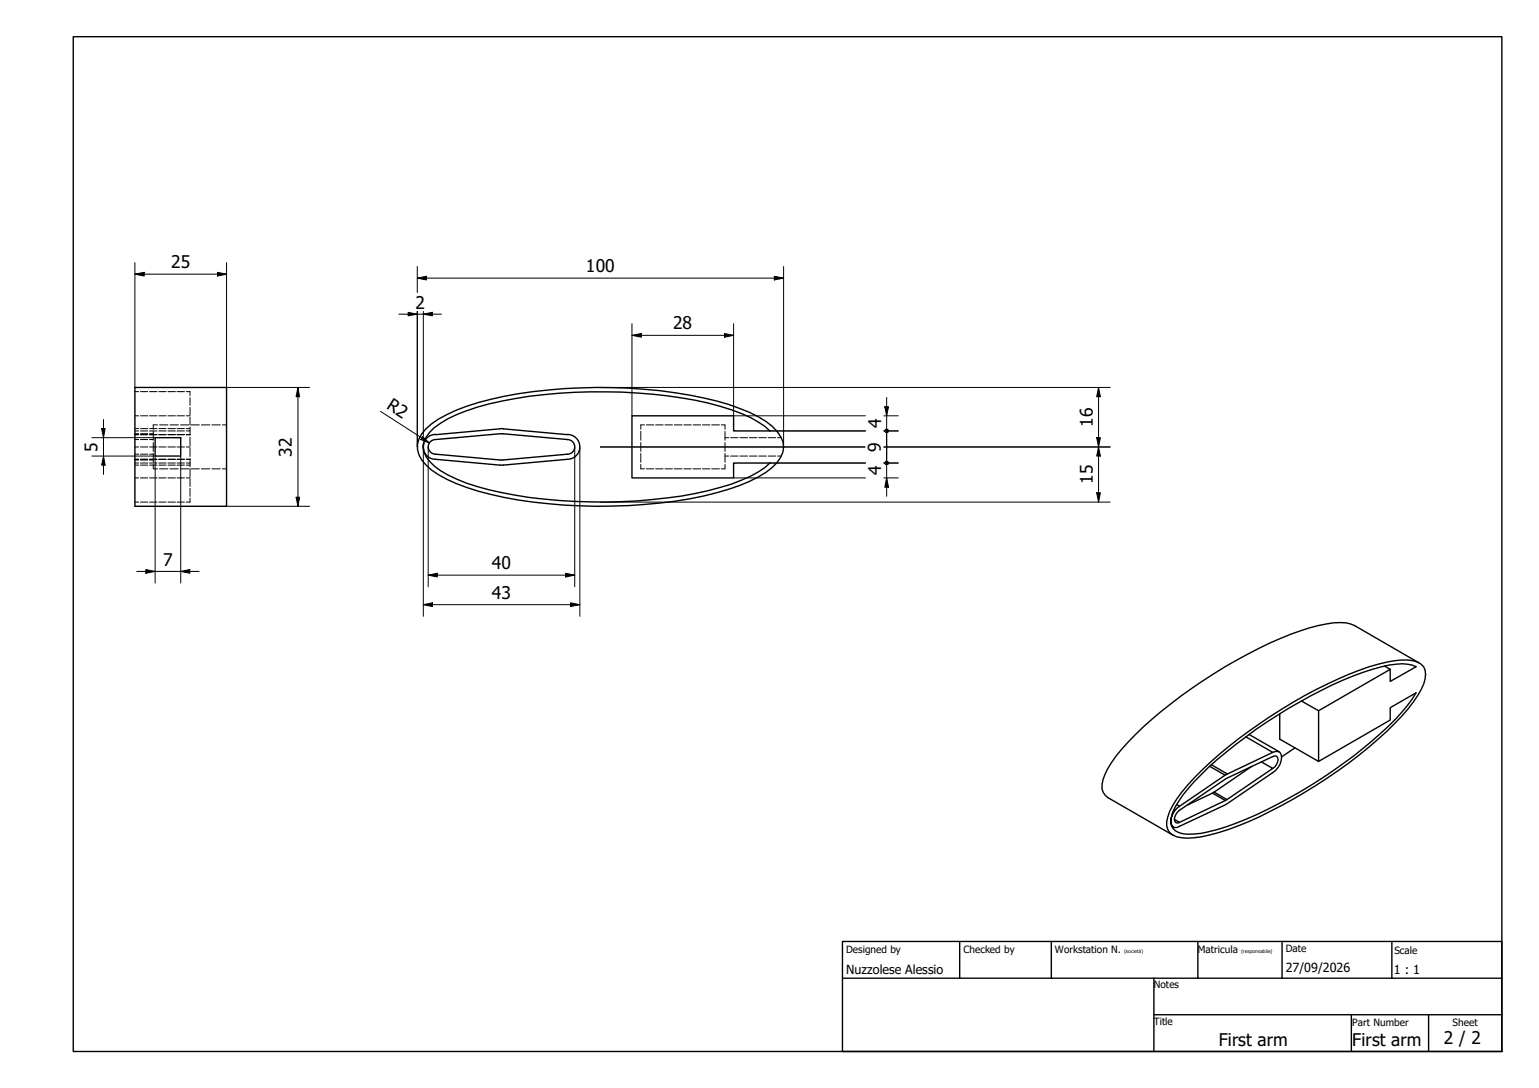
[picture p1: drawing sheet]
<svg xmlns="http://www.w3.org/2000/svg" width="420mm" height="297mm" viewBox="0 0 420 297" stroke-linecap="round" stroke-linejoin="round" font-family="sans-serif">
<!-- layer: Visible (ISO poliba) -->
<g fill="none" stroke="#000" stroke-width=".38">
<path d="M36.8 105.8h25v32.4h-25zM42.4 119.5h6.9v5h-6.9zM116.3 117.1a35.4 35.4 0 0 1 14.3-7.2 136.6 136.6 0 0 1 53.7-2.7 71.4 71.4 0 0 1 22.7 6.6 13.5 13.5 0 0 1 6.7 6.8 6.1 6.1 0 0 1-1.5 5.7 29.4 29.4 0 0 1-13.3 7.3 128.5 128.5 0 0 1-44.8 4.3 97.6 97.6 0 0 1-29.6-5.9 22.5 22.5 0 0 1-9.4-6.4 6.2 6.2 0 0 1 1.2-8.5zM117.3 118a23.9 23.9 0 0 1 10-5.8 113.2 113.2 0 0 1 38.1-5.2 116.1 116.1 0 0 1 34.2 4.9 27.3 27.3 0 0 1 10.6 5.8h-9.9v-4.2h-27.8v17h27.8v-4.1h9.9a31.5 31.5 0 0 1-13.6 6.7 131.8 131.8 0 0 1-39.8 3.8 109.5 109.5 0 0 1-29.5-5 26.3 26.3 0 0 1-10-5.9 5.5 5.5 0 0 1 0-8zM118.9 118.6a3.4 3.4 0 0 0-3.4 3.4 3.4 3.4 0 0 0 3.4 3.4M136.5 117.1l-17.6 1.6M136.5 117h.9M136.6 118.4l-17.7 1.6M136.6 118.4l18.3 1.6a2 2 0 0 1 2 2 2 2 0 0 1-2 2l-18.3 1.6M137.4 117.1l17.5 1.6M154.9 118.6a3.4 3.4 0 0 1 3.4 3.4 3.4 3.4 0 0 1-3.4 3.4l-17.5 1.6M118.9 120a2 2 0 0 0-2 2 2 2 0 0 0 2 2"/>
<path d="M118.9 125.4l17.6 1.6M118.9 124l17.7 1.6M137.4 127h-.9M349.4 194.9v6.9l10.6 6.1 19.5-11.3v-3.4l7.1-4a52.5 52.5 0 0 1-12 13 133.9 133.9 0 0 1-39.8 23.5 26.2 26.2 0 0 1-11.8 1.9 3.5 3.5 0 0 1-3.3-3.3 1.42 1.42 0 0 0 .7 1.5 1.42 1.42 0 0 0 1.6-.2l12.5-5.8 13-8.9a4.4 4.4 0 0 0 1.9-5.5l-.5-.2-1.4 .2M355.3 191.4l4.7 2.6v13.9M378 181.8l1.5 .9-19.5 11.3M386.5 181.9l.1 .1-7.1 4v-3.3M386.6 182a13.5 13.5 0 0 0-9.7 .1 102.9 102.9 0 0 0-28.1 13.1 113.2 113.2 0 0 0-24.4 20.1 22.8 22.8 0 0 0-4.6 7.8l-.1 1.2a5.1 5.1 0 0 1 2.3-4.2M387.5 181l-17.7-10.2a10.9 10.9 0 0 0-7.7-.4 80.7 80.7 0 0 0-24.7 9.9 128.7 128.7 0 0 0-29.4 22.3 28.1 28.1 0 0 0-6.9 10.3 3.9 3.9 0 0 0 1.4 4.9l17.7 10.2M326 212.4a133.2 133.2 0 0 1 47.8-30.4 26.2 26.2 0 0 1 12-1.6 3.7 3.7 0 0 1 3.3 4.9 25.3 25.3 0 0 1-6.4 10.3 133.3 133.3 0 0 1-47.4 30.9 29.7 29.7 0 0 1-12.7 2.2 3.9 3.9 0 0 1-3.8-5.7 28.6 28.6 0 0 1 7.2-10.6zM340.1 201.2l7.4 4.2-13 6.2-12.5 8.5-.8-.5M341 200.5l8.2 4.7"/>
<path d="M341.8 209.2l-10.3 7.1-7.3 3.5M344.4 208l3.1 1.8-13 8.8-12.5 5.9-1.4-.8M347.5 209.8a2.36 2.36 0 0 0 1-3.4l-1 .2-12.5 5.9-13 8.7a3.1 3.1 0 0 0-1.3 3.1l.8 .4 .5-.2M353.5 204.2l-3.6 2.4M319.8 225.5l.6 .3"/>
</g>
<!-- layer: Hidden (ISO poliba) -->
<g fill="none" stroke="#000" stroke-width=".27">
<path d="M36.8 118.7h1M36.8 113.5h1M36.8 117.7h1M36.8 117h1M36.8 106.9h1M36.8 118.4h1M38.4 118.7h1.9M38.4 113.5h1.9M38.4 117.7h1.9M38.4 117h1.9M38.4 106.9h1.9M38.4 118.4h1.9"/>
<path d="M40.8 118.7h2.1M40.8 113.5h2.1M40.8 117.7h2.1M40.8 117h2.1M40.8 106.9h2.1M40.8 118.4h1M41.8 117.8v2.4M43 116h-1.2v1.2M43.4 118.7h1.9M43.4 113.5h1.9M43.4 117.7h1.9M43.4 117h1.9"/>
<path d="M43.4 106.9h1.9M43.6 116h2.2M45.8 118.7h2.1M45.8 113.5h2.1M45.8 117.7h2.1M45.8 117h2.1M45.8 106.9h2.1M46.4 116h2.3M48.3 118.7h2.1M48.3 113.5h2.1M48.3 117.7h2.1M48.3 117h2.1"/>
<path d="M48.3 106.9h2.1M49.3 116h2.3M50.9 118.7h1M50.9 106.9h1v1.1M50.9 113.5h1M50.9 117h1M51.9 116.6v1.1h-1M51.9 108.6v2.1M51.9 111.2v2.1M51.9 113.9v2.1M51.9 117.7v1.1M51.9 119.4v2.3"/>
<path d="M52.1 116h2.3M55 116h2.3M57.8 116h2.3M60.7 116h1.1M174.9 117.8v2.4M176 116h-1.1v1.2M176.5 116h2M179 116h2M181.5 116h2.1M184.1 116h2.1M186.7 116h2M189.2 116h2.1"/>
<path d="M191.8 116h2M194.3 116h2.1M196.9 116h1v1.2M197.9 119.5h1M197.9 117.8v2.4M199.5 119.5h2M202 119.5h2.1M204.6 119.5h2M207.1 119.5h2.1M209.7 119.5h2.1M212.3 119.5h1M36.8 125.4h1"/>
<path d="M36.8 122h1M36.8 126.4h1M36.8 130.5h1M36.8 127h1M36.8 137.1h1M36.8 120h1M36.8 124h1M36.8 125.6h1M38.4 125.4h1.9M38.4 122h1.9M38.4 126.4h1.9M38.4 130.5h1.9"/>
<path d="M38.4 127h1.9M38.4 137.1h1.9M38.4 120h1.9M38.4 124h1.9M38.4 125.6h1.9M40.8 125.4h2.1M40.8 122h2.1M40.8 126.4h2.1M40.8 130.5h2.1M40.8 127h2.1M40.8 137.1h2.1M40.8 120h1"/>
<path d="M40.8 124h1M40.8 125.6h1M41.8 126.8v1.2h1.2M41.8 120.8v2.4M41.8 123.8v2.4M43.4 125.4h1.9M43.4 122h1.9M43.4 126.4h1.9M43.4 130.5h1.9M43.4 127h1.9M43.4 137.1h1.9M43.6 128h2.2"/>
<path d="M45.8 125.4h2.1M45.8 122h2.1M45.8 126.4h2.1M45.8 130.5h2.1M45.8 127h2.1M45.8 137.1h2.1M46.4 128h2.3M48.3 125.4h2.1M48.3 122h2.1M48.3 126.4h2.1M48.3 130.5h2.1M48.3 127h2.1"/>
<path d="M48.3 137.1h2.1M49.3 128h2.3M50.9 125.4h1M50.9 122h1M50.9 126.4h1M50.9 130.5h1M50.9 127h1M51.9 122.3v2.3M51.9 125.2v2.2M51.9 128v2.2M51.9 130.7v2.1M51.9 133.3v2.2"/>
<path d="M51.9 136v1.1h-1M52.1 128h2.3M55 128h2.3M57.8 128h2.3M60.7 128h1.1M174.9 126.8v1.2h1.1M174.9 120.8v2.4M174.9 123.8v2.4M176.5 128h2M179 128h2M181.5 128h2.1M184.1 128h2.1"/>
<path d="M186.7 128h2M189.2 128h2.1M191.8 128h2M194.3 128h2.1M197.9 124.5h1M197.9 120.8v2.4M197.9 123.8v2.4M197.9 126.8v1.2h-1M199.5 124.5h2M202 124.5h2.1M204.6 124.5h2M207.1 124.5h2.1"/>
<path d="M209.7 124.5h2.1M212.3 124.5h1"/>
</g>
<!-- layer: Visible Narrow (ISO) -->
<path d="M330.3 209.2l4.2 2.4M330.7 208.8l4.4 2.5M331 216.5l3.5 2.1M331.5 216.3l3.5 2" fill="none" stroke="#000" stroke-width=".38"/>
<!-- layer: Border (ISO poliba) -->
<path d="M20 10h390v277.1h-390zM230 257h180v30.1h-180zM262 257v10.1M287 257v10.1M327 257v10.1M350 257v10.1M380 257v10.1M230 267.1h180M315 277h95M315 267.1v20M368.9 277v10.1M390 277v10.1" fill="none" stroke="#000" stroke-width=".38"/>
<!-- layer: Dimension (ISO poliba) -->
<g fill="none" stroke="#000" stroke-width=".27">
<path d="M36.8 74.9l2.6-.6v1.1zM36.8 74.9h25M36.8 71.7v34.1M59.4 74.3l2.4 .6-2.4 .5zM61.8 71.7v34.1h22.7M113.9 75.9l2.5-.5v1zM113.9 75.9h100M113.9 72.8v7.1M211.4 75.4l2.5 .5-2.5 .5zM213.9 72.8v49.2M108.9 85.8h11.6M111.4 85.3l2.5 .5-2.5 .4z"/>
<path d="M113.9 85v37M115.6 85.8l2.4-.5v.9zM115.6 85v34.1M172.5 91.6l2.6-.6v1.1zM172.5 91.6h27.8M172.5 88.4v25.1M197.8 91l2.5 .6-2.5 .5zM200.3 88.4v25.1h36M25.1 119.5h17.3M27.7 117h1l-.4 2.5zM28.3 114.5v15M81.3 105.8l.5 2.5h-1z"/>
<path d="M81.3 105.8v32.4M103.9 112.3l13.3 8.7M115.4 119.2l1.8 1.8-2.3-1zM163.9 105.8h139.2M210.2 117.7h26.1M241.3 117.7h3.9M241.3 113.5h3.9M241.6 111h1l-.5 2.5zM242.1 108.5v9.2M242.1 118.2v7.6M299.4 119.5h1l-.5 2.5zM299.9 105.8l.5 2.5h-1z"/>
<path d="M299.9 105.8v31.3M25.1 124.5h17.3v34.7M28.3 124.5l.4 2.5h-1zM49.3 124.5v34.7M61.8 138.2h22.7M80.8 135.7h1l-.5 2.5zM115.6 121v47.3M116.9 122v38.2M156.9 122v38.2M158.3 122v46.3M163.9 122h72.3M163.9 137.1h139.2"/>
<path d="M200.3 130.5h36M210.2 126.4h26.1M241.3 126.4h3.9M241.3 130.5h3.9M241.3 122h61.8M242.1 130.5l.5 2.5h-1zM242.1 126.4v9.1M299.4 134.5h1l-.5 2.6zM299.9 122l.5 2.5h-1zM37.3 156h17.1M39.8 155.5l2.6 .5-2.6 .5zM49.3 156l2.5-.5v1z"/>
<path d="M116.9 157l2.5-.5v1zM116.9 157h40M154.4 156.5l2.5 .5-2.5 .5zM115.6 165.1l2.4-.5v1zM115.6 165.1h42.7M155.8 164.6l2.5 .5-2.5 .5z"/>
</g>
<g fill="#000">
<path d="M36.8 74.9l2.6-.6v1.1zM59.4 74.3l2.4 .6-2.4 .5zM113.9 75.9l2.5-.5v1zM211.4 75.4l2.5 .5-2.5 .5zM111.4 85.3l2.5 .5-2.5 .4zM115.6 85.8l2.4-.5v.9zM172.5 91.6l2.6-.6v1.1zM197.8 91l2.5 .6-2.5 .5zM27.7 117h1l-.4 2.5zM81.3 105.8l.5 2.5h-1zM241.6 111h1l-.5 2.5zM299.4 119.5h1l-.5 2.5z"/>
<path d="M299.9 105.8l.5 2.5h-1zM28.3 124.5l.4 2.5h-1zM80.8 135.7h1l-.5 2.5zM115.4 119.2l1.8 1.8-2.3-1zM242.1 130.5l.5 2.5h-1zM299.4 134.5h1l-.5 2.6zM299.9 122l.5 2.5h-1zM39.8 155.5l2.6 .5-2.6 .5zM49.3 156l2.5-.5v1zM116.9 157l2.5-.5v1zM154.4 156.5l2.5 .5-2.5 .5zM115.6 165.1l2.4-.5v1z"/>
<path d="M155.8 164.6l2.5 .5-2.5 .5z"/>
<circle cx="242.1" cy="117.6" r=".63"/>
<circle cx="242.1" cy="126.4" r=".62"/>
</g>
<g font-size="4.8">
<text x="46.7" y="73.3">25</text>
<text x="160" y="74.3">100</text>
<text x="113.4" y="84.3">2</text>
<text x="183.8" y="89.9">28</text>
<text x="105.3" y="111.4" transform="rotate(33 105.3 111.4)">R2</text>
<text x="240.5" y="116.9" transform="rotate(-90 240.5 116.9)">4</text>
<text x="298.3" y="116.5" transform="rotate(-90 298.3 116.5)">16</text>
<text x="26.6" y="123.3" transform="rotate(-90 26.6 123.3)">5</text>
<text x="79.7" y="124.6" transform="rotate(-90 79.7 124.6)">32</text>
<text x="240.5" y="123.3" transform="rotate(-90 240.5 123.3)">9</text>
<text x="240.5" y="129.8" transform="rotate(-90 240.5 129.8)">4</text>
<text x="298.3" y="132.2" transform="rotate(-90 298.3 132.2)">15</text>
<text x="44.5" y="154.5">7</text>
<text x="134.3" y="155.4">40</text>
<text x="134.3" y="163.5">43</text>
<text x="332.7" y="285.6">First arm</text>
<text x="369.2" y="285.6">First arm</text>
<text x="394.2" y="285">2 / 2</text>
</g>
<g font-size="3.4">
<text x="231" y="266">Nuzzolese Alessio</text>
<text x="351" y="265.5">27/09/2026</text>
<text x="380.6" y="266">1 : 1</text>
</g>
<g font-size="2.7">
<text x="231" y="260.1">Designed by</text>
<text x="263" y="260.1">Checked by</text>
<text x="288" y="260.1">Workstation N.</text>
<text x="327" y="260.1">Matricula</text>
<text x="351" y="260">Date</text>
<text x="380.7" y="260.4">Scale</text>
<text x="315" y="269.6">Notes</text>
<text x="315" y="279.8">Title</text>
<text x="369.2" y="280.2">Part Number</text>
<text x="396.6" y="280.1">Sheet</text>
</g>
<g font-size="1.3">
<text x="306.9" y="260.1">(società)</text>
<text x="338.8" y="260.1">(responsabile)</text>
</g>
</svg>
